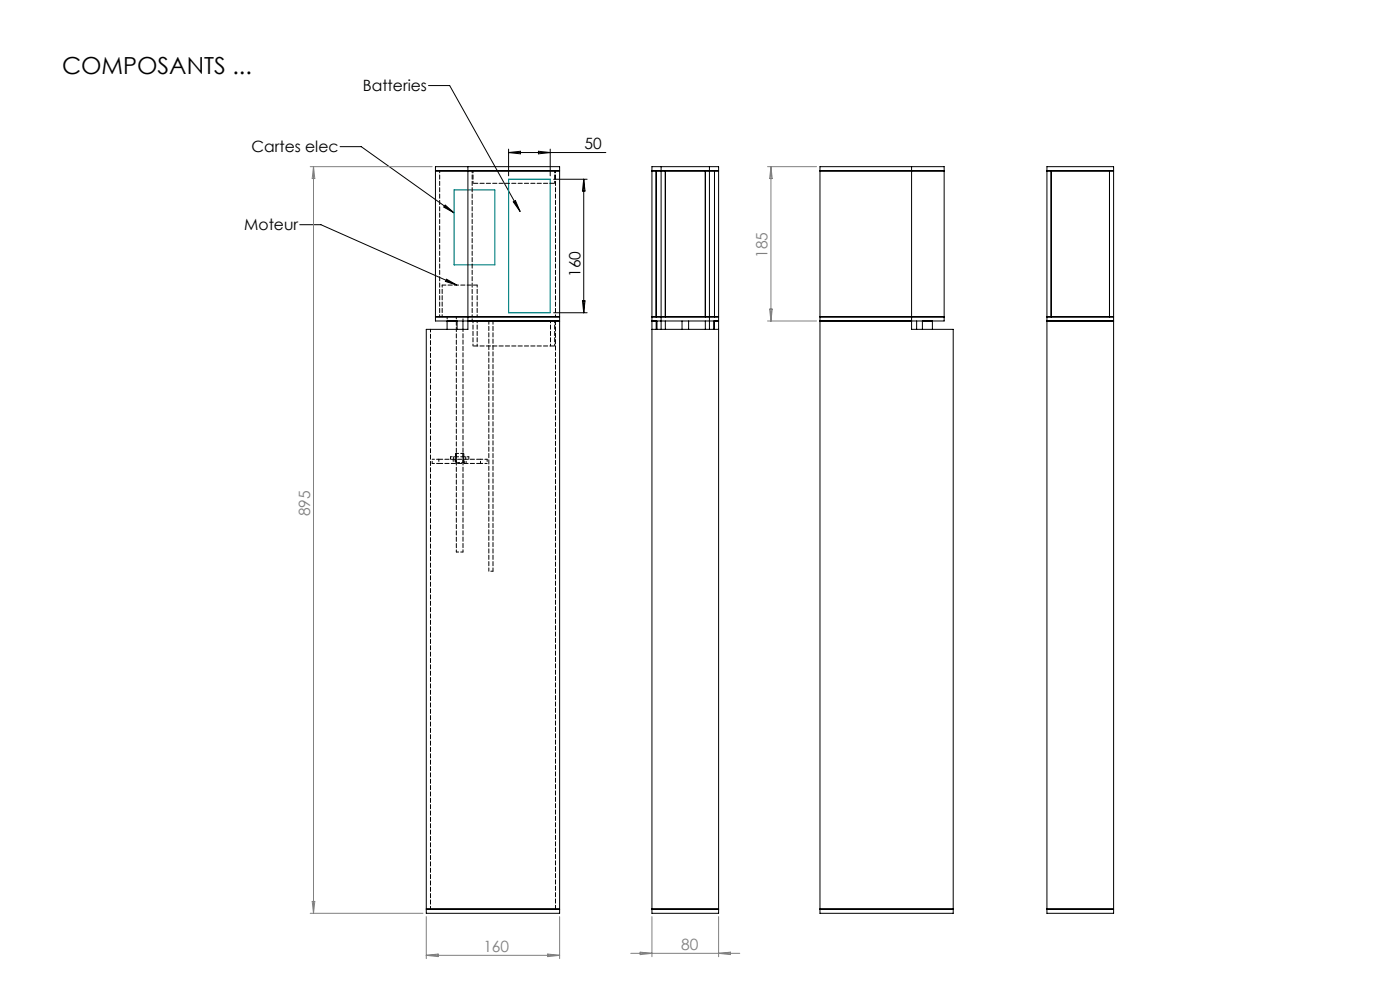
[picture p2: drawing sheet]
<svg xmlns="http://www.w3.org/2000/svg" width="420mm" height="297mm" viewBox="0 0 420 297" stroke-linecap="round" stroke-linejoin="round" font-family="sans-serif">
<g fill="none" stroke="#000" stroke-width=".3">
<path d="M128.6 25.6h6.3l21.1 37.8M102 44h6.4l27.8 19.8M130.6 51.2h37.3M140.4 49.9v48.8h-12.5v175h40v-223.8h-37.3v46.3h37.3M152.6 44.7v8M152.6 45.7h29.2M152.6 45.7l3.5-.4v.8zM161.5 45.3l3.6 .4-3.6 .4zM165.1 44.7v8M166.1 53.7h10M175.1 53.7v40M175.1 53.7l.4 3.6h-.8z"/>
<path d="M195.6 49.9h20v223.8h-20zM195.6 51.2h20M196.8 51.2v43.8M198.3 49.9v48.8M199.6 51.2v43.8M211.6 51.2v43.8M212.8 49.9v48.8M214.3 51.2v43.8M246 51.2h37.2M273.5 49.9v48.8h12.5v175h-40v-223.8h37.2v46.3h-37.2M314.1 49.9h20v223.8h-20zM314.1 51.2h20"/>
<path d="M315.3 51.2v43.8M332.8 51.2v43.8M89.9 67.3h6.4l40.8 18.1M133.6 61.5l2.6 2.3-3.1-1.7zM154 60.5l.6-.4 1.4 3.3zM130.6 95h37.3M133.9 83.7l3.2 1.7-3.5-1.1zM134.1 96.2v2.5M137.1 96.2v2.5M138.9 96.2v2.5M166.1 93.7h10M174.7 90.2h.8l-.4 3.5z"/>
<path d="M195.6 96.2h20M195.6 95h20M195.6 98.7h20M196.8 96.2v2.5M197.1 96.2v2.5M199.6 96.2v2.5M204.6 96.2v2.5M206.6 96.2v2.5M211.6 96.2v2.5M214.1 96.2v2.5M214.3 96.2v2.5M246 95h37.2"/>
<path d="M275 96.2v2.5M276.7 96.2v2.5M279.7 96.2v2.5M314.1 96.2h20M314.1 95h20M127.9 272.4h40M195.6 272.4h20M246 272.4h40M314.1 272.4h20"/>
</g>
<g fill="none" stroke="#808080" stroke-width=".3">
<path d="M93.1 49.9h36.5M94.1 49.9l.3 3.6h-.7zM94.1 49.9v223.8M230.3 49.9h14.7M231.3 49.9v46.3M231.3 49.9l.4 3.6h-.8zM230.3 96.2h14.7M230.9 92.6h.8l-.4 3.6zM93.1 273.7h33.8M93.7 270.2h.7l-.3 3.5zM127.9 274.7v12.6M167.9 274.7v12.6"/>
<path d="M195.6 274.7v12M215.6 274.7v12M127.9 286.3h40M127.9 286.3l3.5-.4v.8zM164.3 285.9l3.6 .4-3.6 .4zM189.2 285.7h32.7M192.1 285.4l3.5 .3-3.5 .4zM215.6 285.7l3.5-.3v.7z"/>
</g>
<path d="M136.2 56.9h12.2v22.5h-12.2zM152.6 53.7h12.5v40h-12.5z" fill="none" stroke="#008080" stroke-width=".35"/>
<path d="M133.6 61.5l2.6 2.3-3.1-1.7zM133.9 83.7l3.2 1.7-3.5-1.1zM154 60.5l.6-.4 1.4 3.3z" fill="#000"/>
<path d="M131.9 51.2v43.7M141.6 51.2v43.7M141.9 54.9v-3.7M166.4 54.9v-3.7M166.6 51.2v43.7M141.9 103.7v-7.5M143.1 103.7v-7.5M165.1 103.7v-7.5M166.4 103.7v-7.5M135.1 136.9h5.5" fill="none" stroke="#000" stroke-width=".3" stroke-dasharray="1.3 .6" stroke-dashoffset=".7"/>
<path d="M147.9 96.2v75M136.6 135.9h2.5M146.6 171.2v-75" fill="none" stroke="#000" stroke-width=".3" stroke-dasharray="1.3 .6" stroke-dashoffset=".3"/>
<g fill="none" stroke="#000" stroke-width=".3" stroke-dasharray="1.3 .6" stroke-dashoffset=".6">
<path d="M132.6 94.9v-9.5M134.1 94.9v1.3M136.9 94.9v70.5M138.9 96.2v-1.3M141.6 96.2v-1.3M143.1 85.4v9.5M129.6 138.9v-1.3M129.6 137.6h2M131.6 137.6v1.3M131.6 138.9h-2M136 137.6v1.3M136.5 137.6v1.3"/>
<path d="M136.8 138.9v-1.3M137.9 138.6h-1.3M139 137.6v1.3M139.1 138.6h-1.2M139.3 138.9v-1.3M139.8 138.9v-1.3M144.1 138.9v-1.3M144.1 137.6h2M146.1 137.6v1.3M146.1 138.9h-2M138.9 165.4h-2M138.9 165.4v-66.7"/>
<path d="M147.9 171.2h-1.3"/>
</g>
<path d="M166.4 54.9h-24.5M166.4 103.7h-24.5" fill="none" stroke="#000" stroke-width=".3" stroke-dasharray="1.3 .6" stroke-dashoffset="-.2"/>
<path d="M132.6 85.4h10.5M166.6 96.2v176.2M131.6 137.6h12.5M131.6 138.9h12.5" fill="none" stroke="#000" stroke-width=".3" stroke-dasharray="1.3 .6" stroke-dashoffset=".1"/>
<path d="M135.1 136.9v.7M136.1 136.9v.7M136.7 137.6v-.7M139.1 136.9v.7M139.7 137.6v-.7M140.6 137.6v-.7M129.1 272.4v-173.7" fill="none" stroke="#000" stroke-width=".3" stroke-dasharray="1.3 .6" stroke-dashoffset=".4"/>
<path d="M136.6 135.9v1M136.6 137.6v1M139.1 136.9v-1M139.1 138.6v-1" fill="none" stroke="#000" stroke-width=".3" stroke-dasharray="1.3 .6" stroke-dashoffset=".5"/>
<path d="M136.9 135.9v2.7M138.9 138.6v-2.7" fill="none" stroke="#000" stroke-width=".3" stroke-dasharray="1.3 .6" stroke-dashoffset=".2"/>
<text font-size="7.1" x="18.6" y="22.1">COMPOSANTS ...</text>
<g font-size="4.7">
<text x="108.8" y="27.4">Batteries</text>
<text x="75.5" y="45.7">Cartes elec</text>
<text x="175.3" y="44.7">50</text>
<text x="73.3" y="69.1">Moteur</text>
<text x="174.1" y="83" transform="rotate(-90 174.1 83)">160</text>
</g>
<g font-size="4.7" fill="#808080">
<text x="230.3" y="77.3" transform="rotate(-90 230.3 77.3)">185</text>
<text x="93.1" y="154.7" transform="rotate(-90 93.1 154.7)">895</text>
<text x="145" y="285.3">160</text>
<text x="204.3" y="284.7">80</text>
</g>
</svg>
